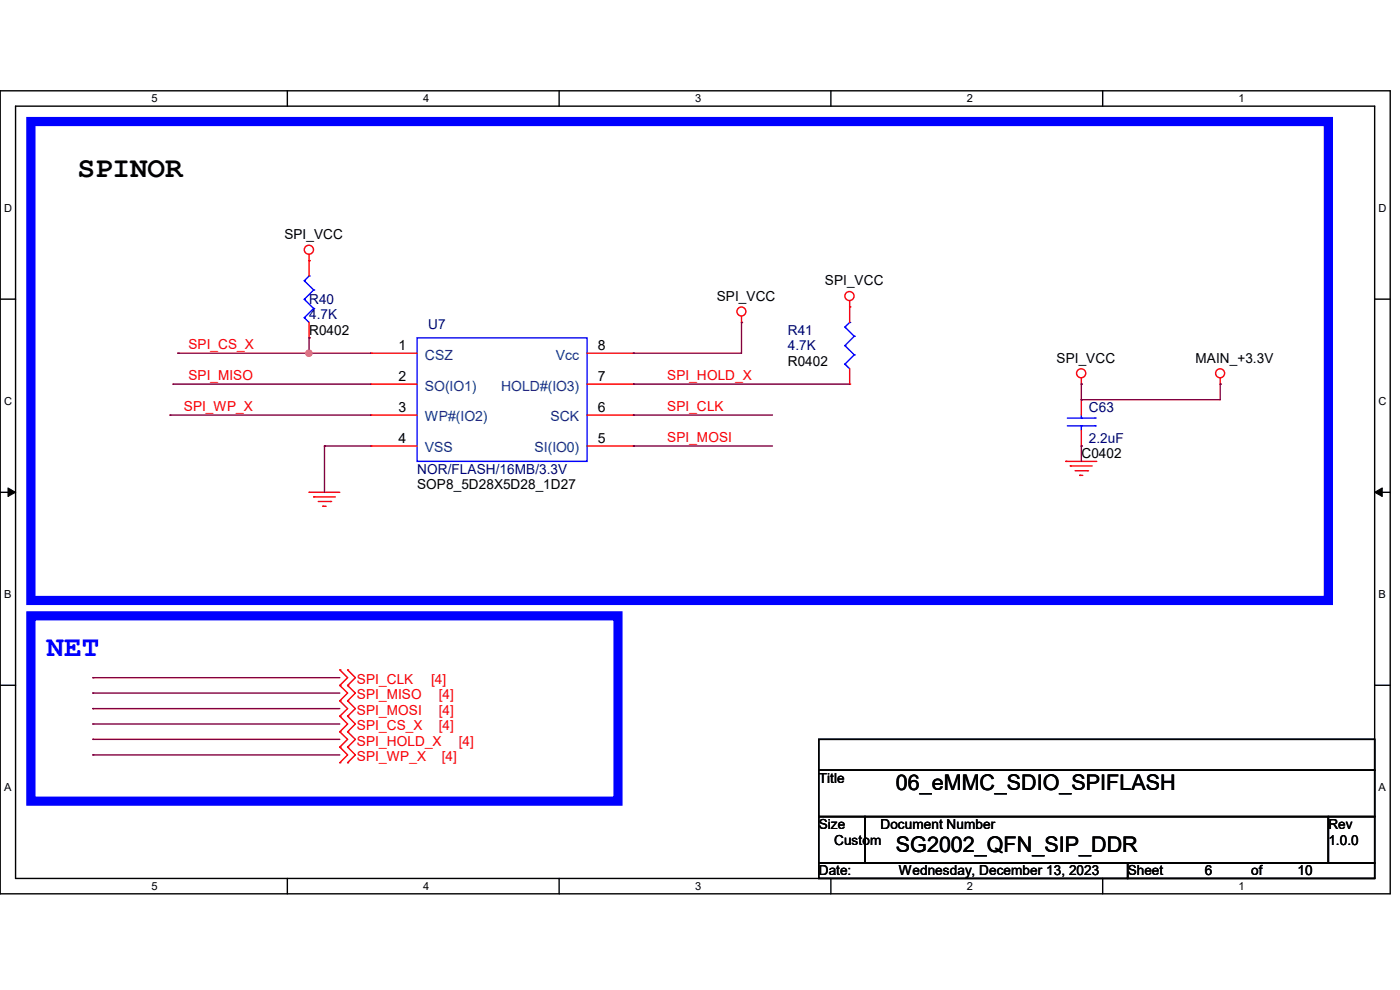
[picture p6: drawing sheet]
<svg xmlns="http://www.w3.org/2000/svg" width="297mm" height="210mm" viewBox="0 0 297 210" stroke-linecap="round" stroke-linejoin="round" font-family="sans-serif">
<path d="M0 19.3h294.9v170.3h-294.9zM3.3 22.5h288.3v163.9h-288.3z" fill="none" stroke="#000" stroke-width=".3"/>
<g fill="#fff">
<path d="M32.1 19.6h1.3v2.6h-1.3z"/>
<path d="M32.1 186.7h1.3v2.6h-1.3z"/>
</g>
<path d="M61 19.3v3.2M61 186.4v3.2" fill="none" stroke="#000" stroke-width=".3"/>
<g fill="#fff">
<path d="M89.8 19.6h1.3v2.6h-1.3z"/>
<path d="M89.8 186.7h1.3v2.6h-1.3z"/>
</g>
<path d="M118.6 19.3v3.2M118.6 186.4v3.2" fill="none" stroke="#000" stroke-width=".3"/>
<g fill="#fff">
<path d="M147.4 19.6h1.3v2.6h-1.3z"/>
<path d="M147.4 186.7h1.3v2.6h-1.3z"/>
</g>
<path d="M176.3 19.3v3.2M176.3 186.4v3.2" fill="none" stroke="#000" stroke-width=".3"/>
<g fill="#fff">
<path d="M205.1 19.6h1.3v2.6h-1.3z"/>
<path d="M205.1 186.7h1.3v2.6h-1.3z"/>
</g>
<path d="M233.9 19.3v3.2M233.9 186.4v3.2" fill="none" stroke="#000" stroke-width=".3"/>
<g fill="#fff">
<path d="M262.8 19.6h1.2v2.6h-1.2z"/>
<path d="M262.8 186.7h1.2v2.6h-1.2z"/>
<path d="M.9 43h1.6v2.6h-1.6z"/>
<path d="M292.5 43h1.6v2.6h-1.6z"/>
<path d="M.9 83.9h1.6v2.6h-1.6z"/>
<path d="M292.5 83.9h1.6v2.6h-1.6z"/>
</g>
<path d="M0 63.5h3.3M291.6 63.5h3.3" fill="none" stroke="#000" stroke-width=".3"/>
<g fill="#fff">
<path d="M.9 124.9h1.5v2.6h-1.5z"/>
<path d="M292.5 124.9h1.5v2.6h-1.5z"/>
</g>
<path d="M0 104.4h3.3M291.6 104.4h3.3" fill="none" stroke="#000" stroke-width=".3"/>
<path d="M1.7 103.5l1.6 .9-1.6 .9zM291.6 104.4l1.6-.9v1.8z" fill="#000" stroke="#000" stroke-width=".21"/>
<g fill="#fff">
<path d="M.9 165.8h1.5v2.6h-1.5z"/>
<path d="M292.5 165.8h1.5v2.6h-1.5z"/>
</g>
<path d="M0 145.4h3.3M173.7 156.8h117.9v6.6h-117.9zM291.6 145.4h3.3M173.7 163.4h117.9v9.8h-117.9zM173.7 173.2h9.8v9.9h-9.8zM183.5 173.2h98.3v9.9h-98.3zM281.8 173.2h9.8v9.9h-9.8zM173.7 183.1h65.5v3.3h-65.5zM239.2 183.1h52.4v3.3h-52.4z" fill="none" stroke="#000" stroke-width=".3"/>
<path d="M6.6 25.8h275.2v101.6h-275.2zM6.6 130.6h124.5v39.4h-124.5z" fill="none" stroke="#00f" stroke-width="1.9"/>
<g fill="none" stroke="#f00" stroke-width=".3">
<path d="M65.6 55.3h.1M65.6 54v4.5M65.6 71.7h.1M65.6 68.4v3.3M78.7 74.9h.1M78.7 74.9h9.8M124.5 74.9h9.9M134.4 74.9h.1M157.3 68.4h.1M157.3 67.1v1.3M180.3 65.1h.1M180.3 63.8v4.6"/>
<path d="M180.3 78.2v3.3M78.7 81.5h.1M78.7 88.1h.1M78.7 94.6h.1M78.7 81.5h9.8M78.7 94.6h9.8M78.7 88.1h9.8M124.5 81.5h9.9M124.5 94.6h9.9M124.5 88.1h9.9M134.4 94.6h.1M134.4 88.1h.1"/>
<path d="M134.4 81.5h.1M180.3 81.5h.1M226.1 97.9h.1M226.1 97.9h6.6M227.1 98.8h.1M227.1 98.8h4.6M228.1 99.9h2.6M229.4 81.5h.1M229.4 84.8h.1M229.4 94.6h.1M229.4 80.2v1.3M229.4 84.8v3.3"/>
<path d="M229.4 91.3v3.3M230.7 99.9h.1M258.9 81.5h.1M258.9 80.2v1.3M65.6 104.4h.1M65.6 104.4h6.5M66.5 105.4h.1M66.5 105.4h4.6M67.5 106.4h2.6M68.5 107.4h.1M68.5 107.4h.7M70.1 106.4h.1"/>
<path d="M229.1 100.8h.1M229.1 100.8h.6M72.1 142.1h.1M72.1 145.4h.1M72.1 148.7h.1M72.1 151.9h.1M72.1 155.2h.1M72.1 158.5h.1M72.1 142.1l1.6 1.7-1.6 1.6M72.1 145.4l1.6 1.6-1.6 1.7M72.1 148.7l1.6 1.6-1.6 1.6M72.1 151.9l1.6 1.7-1.6 1.6"/>
<path d="M72.1 155.2l1.6 1.6-1.6 1.7M72.1 158.5l1.6 1.6-1.6 1.7M73.7 142.1h.1M73.7 145.4h.1M73.7 148.7h.1M73.7 151.9h.1M73.7 155.2h.1M73.7 158.5h.1M73.7 142.1l1.7 1.7-1.7 1.6M73.7 145.4l1.7 1.6-1.7 1.7M73.7 148.7l1.7 1.6-1.7 1.6M73.7 151.9l1.7 1.7-1.7 1.6"/>
<path d="M73.7 155.2l1.7 1.6-1.7 1.7M73.7 158.5l1.7 1.6-1.7 1.7M72.1 161.8h.1M73.7 161.8h.1"/>
<circle cx="65.5" cy="53" r=".97"/>
<circle cx="157.3" cy="66.1" r=".95"/>
<circle cx="180.2" cy="62.8" r=".97"/>
<circle cx="229.4" cy="79.2" r=".97"/>
<circle cx="258.8" cy="79.2" r=".95"/>
</g>
<g fill="none" stroke="#00f" stroke-width=".3">
<path d="M64.6 59.6h.1M64.6 59.6l1.9 1.9M65.6 58.5h.1M65.6 58.5l-1 1.1M64.6 67.4h.1M64.6 63.5h.1M64.6 67.4l1 1M64.6 63.5l1.9 1.9M66.5 65.4h.1M66.5 61.5h.1M66.5 65.4l-1.9 2M66.5 61.5l-1.9 2"/>
<path d="M88.5 71.7h36v26.2h-36zM179.2 77.3h.1M179.2 73.3h.1M179.2 69.4h.1M179.2 77.3l1.1 .9M179.2 73.3l2 2M179.2 69.4l2 1.9M180.3 68.4h.1M180.3 68.4l-1.1 1M181.2 75.3h.1M181.2 71.3h.1M181.2 75.3l-2 2"/>
<path d="M181.2 71.3l-2 2M226.4 90.3h5.9M226.4 88.7h5.9M229.4 88.7h.1M229.4 90.3h.1M229.4 88.1v.6M229.4 90.3v1M232.3 90.3h.1M232.3 88.7h.1"/>
</g>
<g fill="none" stroke="#800040" stroke-width=".3">
<path d="M37.7 74.9h.1M37.7 74.9h41M65.6 74.9h.1M65.6 71.7h.1M65.6 71.7v3.2M134.4 74.9h.1M157.3 68.4h.1M157.3 68.4v6.5h-22.9M36.1 88.1h.1M36.1 88.1h42.6M36.7 81.5h.1M36.7 81.5h42"/>
<path d="M68.8 94.6h.1M68.8 94.6h9.9M68.8 94.6v9.8M134.4 81.5h.1M134.4 88.1h.1M134.4 94.6h.1M134.4 81.5h45.9M134.4 88.1h29.5M134.4 94.6h29.5M229.4 81.5h.1M229.4 94.6h.1M229.4 84.8h.1"/>
<path d="M229.4 81.5v3.3M229.4 94.6v3.3M258.9 81.5h.1M258.9 81.5v3.3h-29.5M19.7 143.8h.1M19.7 147h.1M19.7 150.3h.1M19.7 153.6h.1M19.7 156.8h.1M19.7 143.8h52.4M19.7 147h52.4M19.7 150.3h52.4"/>
<path d="M19.7 153.6h52.4M19.7 156.8h52.4M19.7 160.1h.1M19.7 160.1h52.4"/>
</g>
<circle cx="65.5" cy="74.9" r=".64" fill="#f0f" stroke="#f0f" stroke-width=".3"/>
<text font-size="6.2" x="16.4" y="37.5">SPINOR</text>
<text font-size="6.2" fill="#00f" x="9.9" y="139.1">NET</text>
<g font-size="4.6">
<text x="190.1" y="167.5">06_eMMC_SDIO_SPIFLASH</text>
<text x="190.1" y="180.6">SG2002_QFN_SIP_DDR</text>
</g>
<g font-size="3">
<text x="84.5" y="74.3">1</text>
<text x="126.8" y="74.3">8</text>
<text x="84.5" y="80.8">2</text>
<text x="126.8" y="80.8">7</text>
<text x="84.5" y="87.4">3</text>
<text x="126.8" y="87.4">6</text>
<text x="84.5" y="93.9">4</text>
<text x="126.8" y="93.9">5</text>
</g>
<g font-size="3" fill="#004080">
<text x="90.1" y="76.3">CSZ</text>
<text x="117.9" y="76.3">Vcc</text>
<text x="90.1" y="82.8">SO(IO1)</text>
<text x="106.3" y="82.8">HOLD#(IO3)</text>
<text x="90.1" y="89.4">WP#(IO2)</text>
<text x="116.8" y="89.4">SCK</text>
<text x="90.1" y="96">VSS</text>
<text x="113.4" y="96">SI(IO0)</text>
</g>
<g font-size="2.9">
<text x="60.3" y="50.7">SPI_VCC</text>
<text x="152.1" y="63.8">SPI_VCC</text>
<text x="175" y="60.5">SPI_VCC</text>
<text x="65.6" y="71">R0402</text>
<text x="167.1" y="77.6">R0402</text>
<text x="224.2" y="76.9">SPI_VCC</text>
<text x="253.6" y="76.9">MAIN_+3.3V</text>
<text x="229.4" y="97.2">C0402</text>
<text x="88.5" y="103.8">SOP8_5D28X5D28_1D27</text>
<text x="173.7" y="166">Title</text>
<text x="173.7" y="175.9">Size</text>
<text x="177" y="179.2">Custom</text>
<text x="186.8" y="175.9">Document Number</text>
<text x="281.8" y="179.2">1.0.0</text>
<text x="281.8" y="175.9">Rev</text>
<text x="173.7" y="185.7">Date:</text>
<text x="190.7" y="185.7">Wednesday, December 13, 2023</text>
<text x="239.2" y="185.7">Sheet</text>
<text x="255.6" y="185.7">6</text>
<text x="265.4" y="185.7">of</text>
<text x="275.3" y="185.7">10</text>
</g>
<g font-size="2.9" fill="#000080">
<text x="65.6" y="64.5">R40</text>
<text x="65.6" y="67.7">4.7K</text>
<text x="90.8" y="69.7">U7</text>
<text x="167.1" y="71">R41</text>
<text x="167.1" y="74.3">4.7K</text>
<text x="231" y="87.4">C63</text>
<text x="231" y="93.9">2.2uF</text>
<text x="88.5" y="100.5">NOR/FLASH/16MB/3.3V</text>
</g>
<g font-size="2.9" fill="#f00">
<text x="40" y="74.1">SPI_CS_X</text>
<text x="40" y="80.6">SPI_MISO</text>
<text x="141.6" y="80.6">SPI_HOLD_X</text>
<text x="39" y="87.2">SPI_WP_X</text>
<text x="141.6" y="87.2">SPI_CLK</text>
<text x="141.6" y="93.8">SPI_MOSI</text>
<text x="75.7" y="145.1">SPI_CLK</text>
<text x="75.7" y="148.3">SPI_MISO</text>
<text x="91.4" y="145.1">[4]</text>
<text x="93.1" y="148.3">[4]</text>
<text x="75.7" y="151.6">SPI_MOSI</text>
<text x="75.7" y="154.9">SPI_CS_X</text>
<text x="93.1" y="151.6">[4]</text>
<text x="93.1" y="154.9">[4]</text>
<text x="75.7" y="158.2">SPI_HOLD_X</text>
<text x="75.7" y="161.5">SPI_WP_X</text>
<text x="93.7" y="161.5">[4]</text>
<text x="97.3" y="158.2">[4]</text>
</g>
<g font-size="2.3">
<text x="32.1" y="21.7">5</text>
<text x="89.8" y="21.7">4</text>
<text x="147.4" y="21.7">3</text>
<text x="205.1" y="21.7">2</text>
<text x="262.8" y="21.7">1</text>
<text x=".9" y="45">D</text>
<text x="292.5" y="45">D</text>
<text x=".9" y="86">C</text>
<text x="292.5" y="86">C</text>
<text x=".9" y="127">B</text>
<text x="292.5" y="127">B</text>
<text x=".9" y="167.9">A</text>
<text x="292.5" y="167.9">A</text>
<text x="32.1" y="188.8">5</text>
<text x="89.8" y="188.8">4</text>
<text x="147.4" y="188.8">3</text>
<text x="205.1" y="188.8">2</text>
<text x="262.8" y="188.8">1</text>
</g>
</svg>
